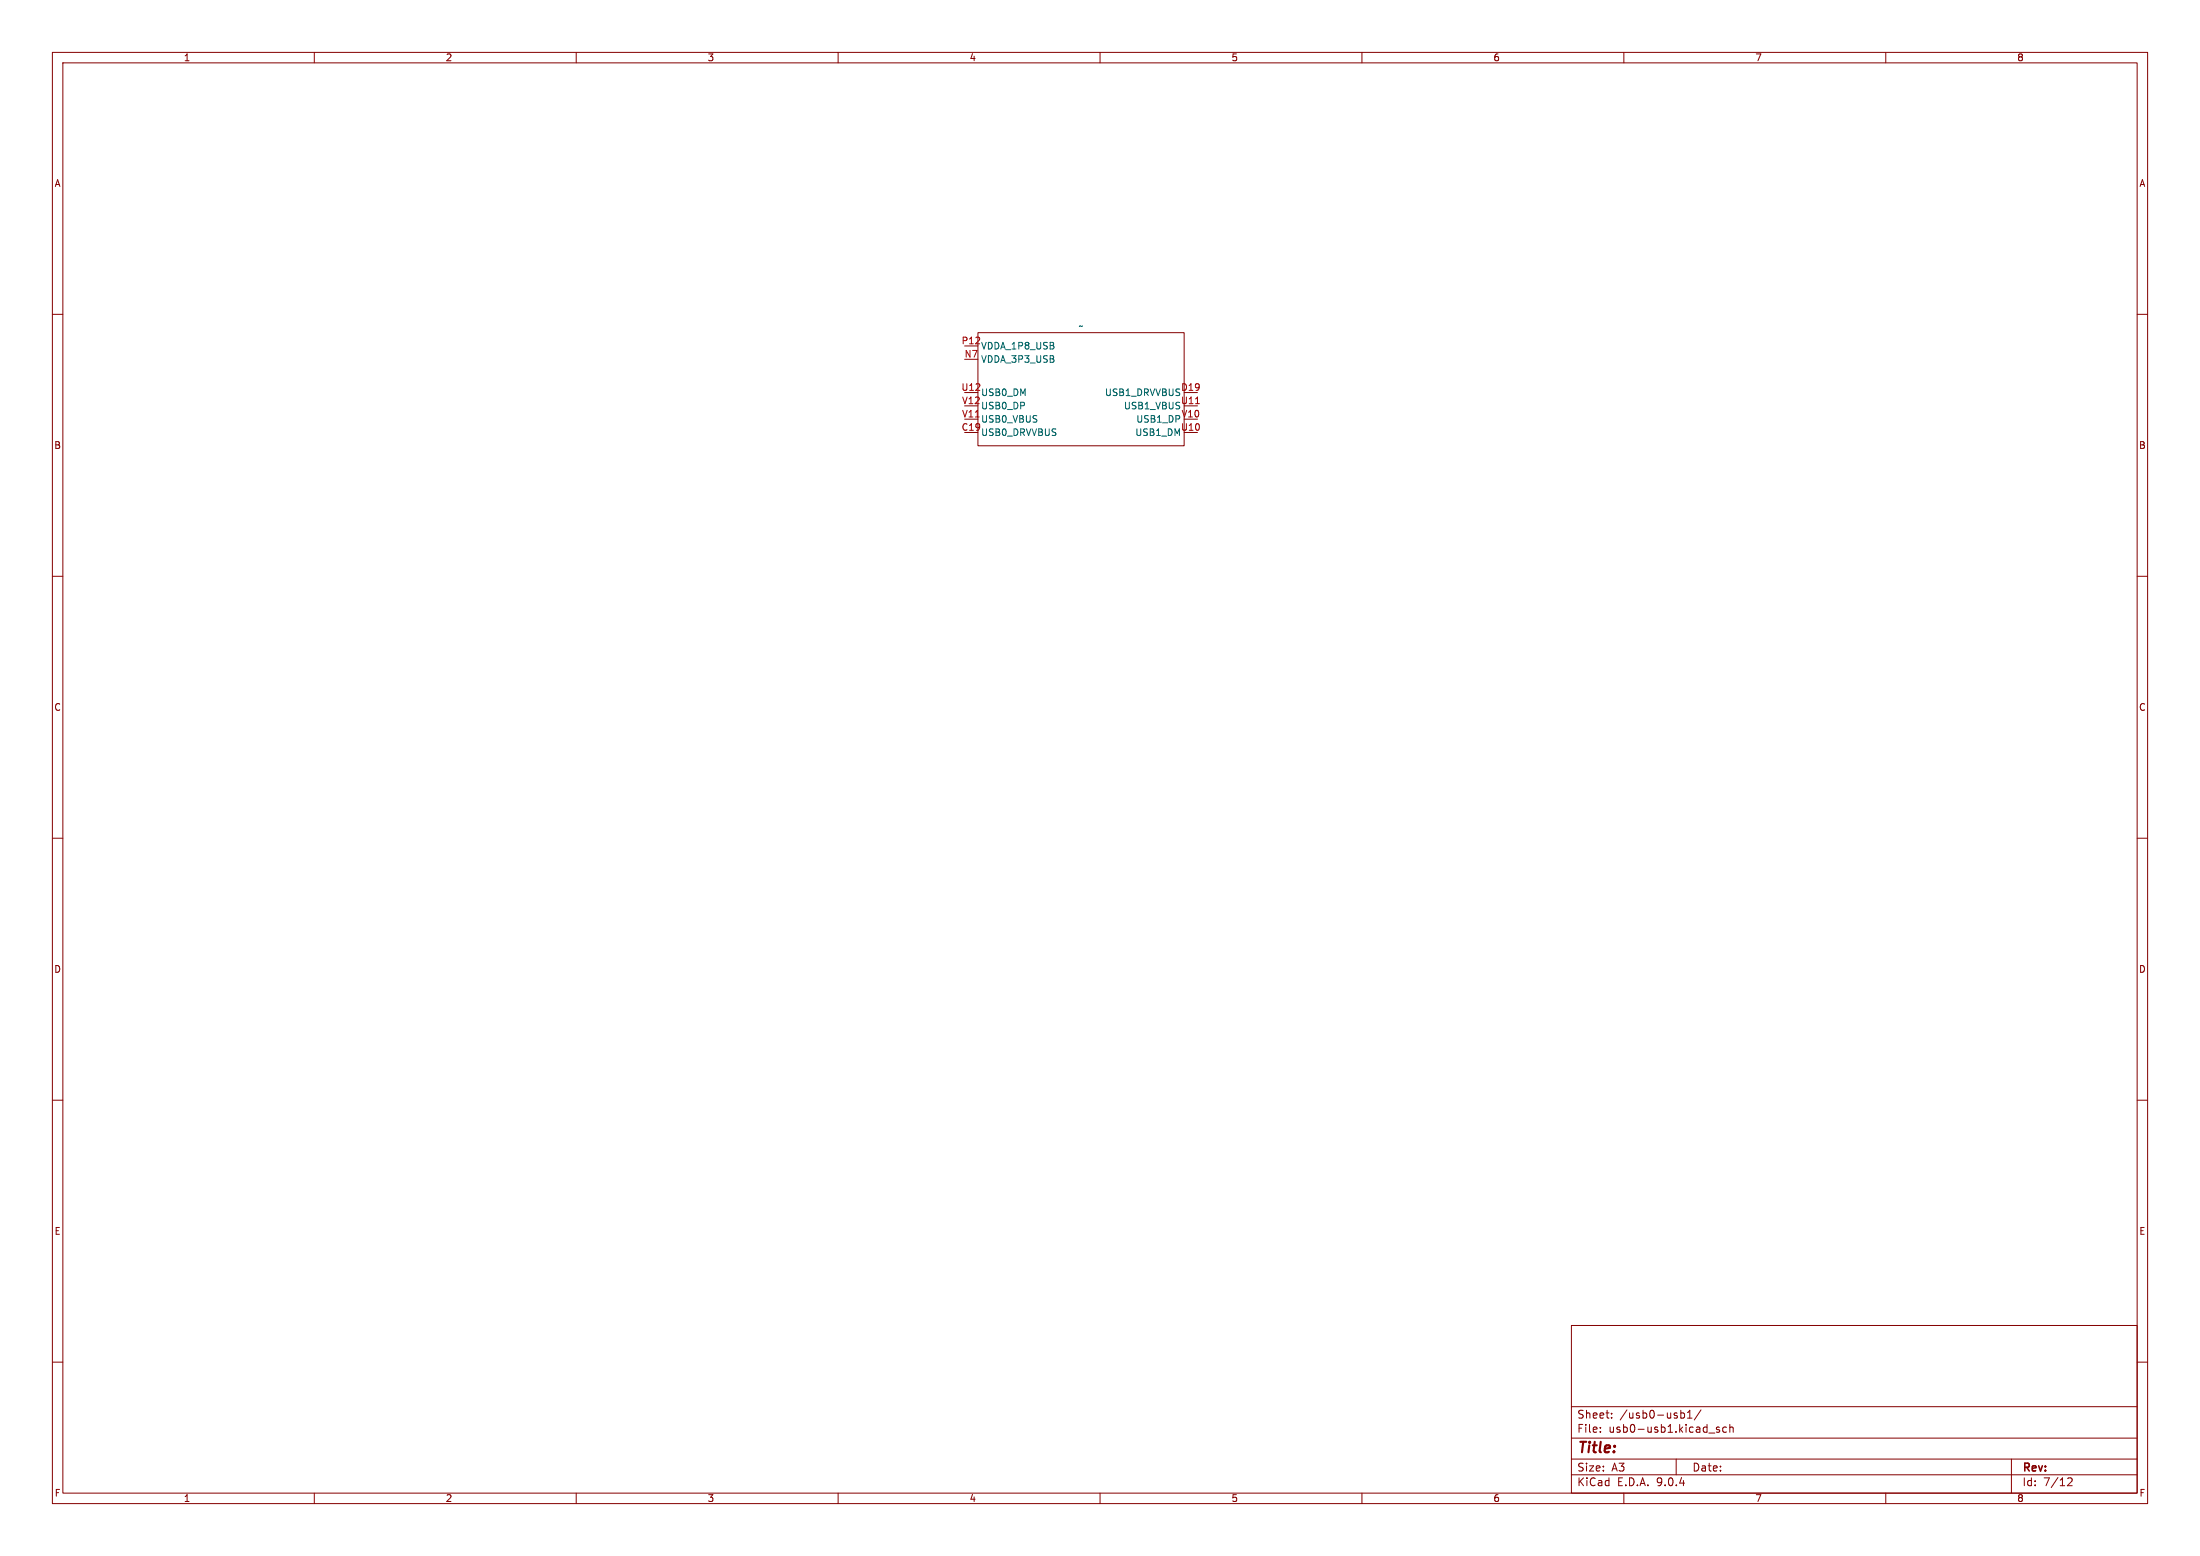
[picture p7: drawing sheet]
<svg xmlns="http://www.w3.org/2000/svg" width="420mm" height="297mm" viewBox="0 0 420 297" stroke-linecap="round" stroke-linejoin="round" font-family="sans-serif">
<g fill="none" stroke="#840000" stroke-width=".19">
<path d="M10 10h400v277h-400zM12 12h396v273h-396zM60 10v2M110 10v2M160 10v2M210 10v2M260 10v2M310 10v2M360 10v2M10 60h2M186.7 63.5h39.4v21.6h-39.4zM408 60h2"/>
<path d="M10 110h2M408 110h2M10 160h2M408 160h2M10 210h2M408 210h2M300 253h108v32h-108zM10 260h2M300 278.5h108M300 274.5h108M300 268.5h108M305.5 273.2v.2"/>
<path d="M305.5 272.5v.1M307.7 270.5v.2M307.7 269.8v.1M320 278.5v3M320.9 269.8l.4-.1 .3 .3-.2 .6h-.5M322.2 270.7h.8M322.2 269.6l.4-.4v1.5M324.7 269.1l-1.3 1.9M326.2 273.5h1.2M328.2 272.5l-.3-.1-.2 .2v.2l.5 .2v.3h-.5M329.6 272.5l-.4-.1-.3 .3 .1 .6h.6M330.2 272.5l.2-.1 .4 .1 .1 .9"/>
<path d="M330.2 271.9v1.5M384 278.5v6.5M408 260h2M60 285v2M110 285v2M160 285v2M210 285v2M260 285v2M300 281.5h108M310 285v2M360 285v2M394.7 282.2l.6-.1 .2 .1 .1 .3-.9 1.1h.9"/>
</g>
<path d="M228.2 77.1h.8" fill="none" stroke="#a90000" stroke-width=".19"/>
<text font-size="2.8" fill="#840000" x="301" y="277.9">Title:</text>
<g font-size="2.1" fill="#840000">
<text x="301" y="273.7">File:</text>
<text x="301" y="271">Sheet:</text>
<text x="307.1" y="273.7">usb0-usb1.kicad_sch</text>
<text x="309.2" y="271">/usb0-usb1/</text>
<text x="301" y="281.1">Size:</text>
<text x="307.6" y="281.1">A3</text>
<text x="323" y="281.1">Date:</text>
<text x="386" y="281.3">Rev:</text>
<text x="301" y="283.9">KiCad</text>
<text x="308.7" y="283.9">E.D.A.</text>
<text x="316.3" y="283.9">9.0.4</text>
<text x="386" y="283.9">Id:</text>
<text x="390.1" y="283.9">7/12</text>
</g>
<g font-size="1.8" fill="#840000">
<text x="35" y="11.9">1</text>
<text x="85" y="11.9">2</text>
<text x="135" y="11.9">3</text>
<text x="185" y="11.9">4</text>
<text x="235" y="11.9">5</text>
<text x="285" y="11.9">6</text>
<text x="335" y="11.9">7</text>
<text x="385" y="11.9">8</text>
<text x="10.3" y="35.9">A</text>
<text x="408.3" y="35.9">A</text>
<text x="10.3" y="85.9">B</text>
<text x="408.2" y="85.9">B</text>
<text x="10.3" y="135.9">C</text>
<text x="408.2" y="135.9">C</text>
<text x="10.3" y="185.9">D</text>
<text x="408.2" y="185.9">D</text>
<text x="10.3" y="235.9">E</text>
<text x="408.3" y="235.9">E</text>
<text x="10.3" y="285.9">F</text>
<text x="35" y="286.9">1</text>
<text x="85" y="286.9">2</text>
<text x="135" y="286.9">3</text>
<text x="185" y="286.9">4</text>
<text x="235" y="286.9">5</text>
<text x="285" y="286.9">6</text>
<text x="335" y="286.9">7</text>
<text x="385" y="286.9">8</text>
<text x="408.3" y="285.9">F</text>
</g>
<g font-size="1.8" fill="#a90000">
<text x="183.5" y="65.8">P12</text>
<text x="184" y="68.3">N7</text>
<text x="183.4" y="74.7">U12</text>
<text x="183.6" y="77.2">V12</text>
<text x="225.4" y="77.2">U11</text>
<text x="225.4" y="74.7">D19</text>
<text x="183.5" y="82.3">C19</text>
<text x="183.6" y="79.8">V11</text>
<text x="225.4" y="82.3">U10</text>
<text x="225.5" y="79.8">V10</text>
</g>
<g font-size="1.8" fill="#006464">
<text x="205.8" y="63.1">~</text>
<text x="187.2" y="66.9">VDDA_1P8_USB</text>
<text x="187.2" y="69.4">VDDA_3P3_USB</text>
<text x="187.2" y="75.8">USB0_DM</text>
<text x="210.8" y="75.8">USB1_DRVVBUS</text>
<text x="187.2" y="78.3">USB0_DP</text>
<text x="187.2" y="80.9">USB0_VBUS</text>
<text x="187.2" y="83.4">USB0_DRVVBUS</text>
<text x="214.5" y="78.3">USB1_VBUS</text>
<text x="216.6" y="83.4">USB1_DM</text>
<text x="216.8" y="80.9">USB1_DP</text>
</g>
</svg>
